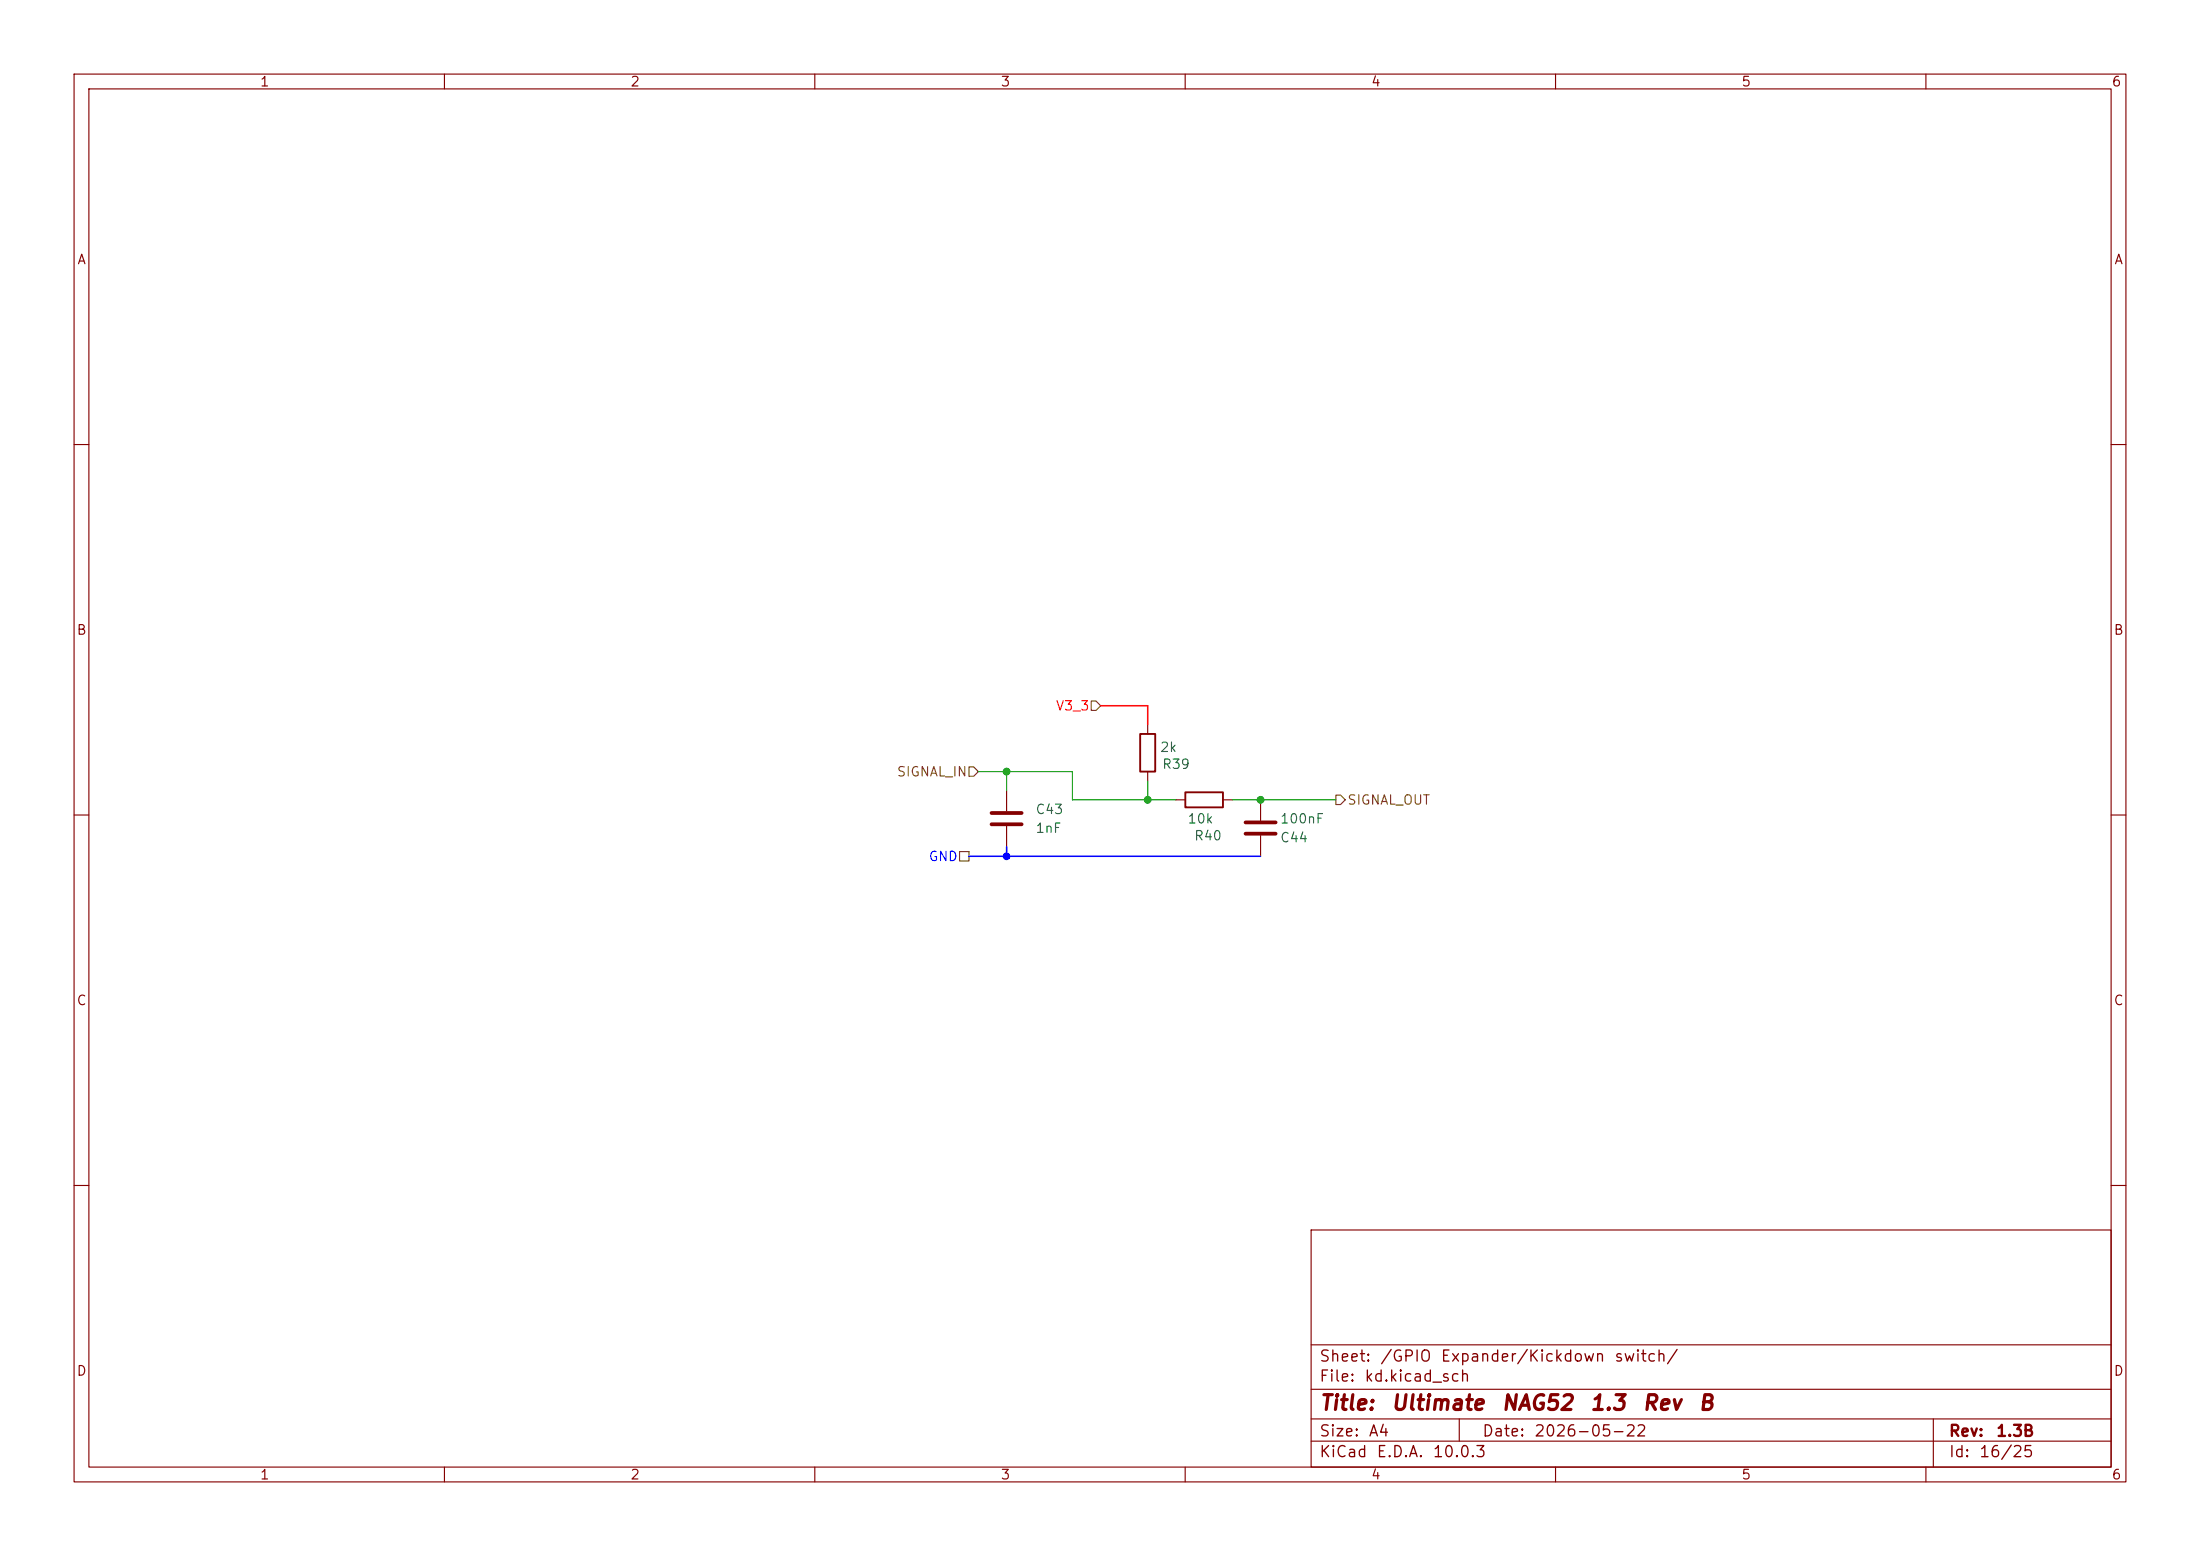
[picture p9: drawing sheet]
<svg xmlns="http://www.w3.org/2000/svg" width="297mm" height="210mm" viewBox="0 0 297 210" stroke-linecap="round" stroke-linejoin="round" font-family="sans-serif">
<g fill="none" stroke="#840000" stroke-width=".15">
<path d="M10 10h277v190h-277zM12 12h273v186h-273zM60 10v2M110 10v2M160 10v2M210 10v2M260 10v2M10 60h2M285 60h2M154.9 97.8v1.3M10 110h2M135.9 106.7v2.8"/>
<path d="M135.9 111.5v2.8M154.9 104.1v1.3M158.7 108h1.3M165.1 108h1.3M170.2 108v2.7M170.2 112.8v2.8M285 110h2M10 160h2M177 166h108v32h-108zM285 160h2M60 198v2M110 198v2"/>
<path d="M160 198v2M177 194.5h108M177 191.5h108M177 187.5h108M177 181.5h108M197 191.5v3M210 198v2M260 198v2M261 191.5v6.5"/>
</g>
<path d="M153.9 99.1h2.1v5h-2.1zM160 106.9h5.1v2.1h-5.1z" fill="none" stroke="#840000" stroke-width=".25"/>
<path d="M133.9 109.7h4M133.9 111.3h4M168.1 112.5h4.1M168.1 111h4.1" fill="none" stroke="#840000" stroke-width=".51"/>
<path d="M147.3 94.6h.7l.6 .7-.6 .6h-.7zM129.5 114.9h1.3v1.3h-1.3zM130.8 103.5h.6l.7 .6-.7 .7h-.6zM180.3 107.3h.7l.6 .7-.6 .6h-.7z" fill="none" stroke="#725600" stroke-width=".15"/>
<path d="M132.1 104.1h12.7v3.9h13.9M135.9 104.1v2.6M154.9 105.4v2.6M166.4 108h13.9" fill="none" stroke="#009600" stroke-width=".15"/>
<path d="M148.6 95.3h6.3v2.5" fill="none" stroke="#f00" stroke-width=".2"/>
<path d="M130.8 115.6h39.4M135.9 114.3v1.3" fill="none" stroke="#00f" stroke-width=".2"/>
<g fill="#009600" stroke="#009600" stroke-width=".14">
<circle cx="154.9" cy="108" r=".46"/>
<circle cx="135.9" cy="104.1" r=".46"/>
<circle cx="170.2" cy="108" r=".46"/>
</g>
<circle cx="135.9" cy="115.6" r=".46" fill="#00f" stroke="#00f" stroke-width=".14"/>
<g font-size="2" fill="#840000">
<text x="178" y="190.8">Title:</text>
<text x="187.7" y="190.8">Ultimate</text>
<text x="202.6" y="190.8">NAG52</text>
<text x="214.5" y="190.8">1.3</text>
<text x="221.6" y="190.8">Rev</text>
<text x="229.2" y="190.8">B</text>
</g>
<g font-size="1.5" fill="#840000">
<text x="178" y="184.2">Sheet:</text>
<text x="186.2" y="184.2">/GPIO</text>
<text x="194.4" y="184.2">Expander/Kickdown</text>
<text x="217.8" y="184.2">switch/</text>
<text x="178" y="186.9">File:</text>
<text x="184.1" y="186.9">kd.kicad_sch</text>
<text x="178" y="197.1">KiCad</text>
<text x="178" y="194.3">Size:</text>
<text x="184.7" y="194.3">A4</text>
<text x="185.7" y="197.1">E.D.A.</text>
<text x="193.3" y="197.1">10.0.3</text>
<text x="200" y="194.3">Date:</text>
<text x="207" y="194.3">2026-05-22</text>
<text x="263" y="194.3">Rev:</text>
<text x="263" y="197.1">Id:</text>
<text x="267.1" y="197.1">16/25</text>
<text x="269.4" y="194.3">1.3B</text>
</g>
<g font-size="1.3" fill="#840000">
<text x="35" y="12">1</text>
<text x="85" y="12">2</text>
<text x="135" y="12">3</text>
<text x="185" y="12">4</text>
<text x="235" y="12">5</text>
<text x="285" y="12">6</text>
<text x="10.3" y="36">A</text>
<text x="285.3" y="36">A</text>
<text x="10.3" y="86">B</text>
<text x="285.3" y="86">B</text>
<text x="10.3" y="136">C</text>
<text x="285.3" y="136">C</text>
<text x="10.3" y="186">D</text>
<text x="285.3" y="186">D</text>
<text x="35" y="200">1</text>
<text x="85" y="200">2</text>
<text x="135" y="200">3</text>
<text x="185" y="200">4</text>
<text x="235" y="200">5</text>
<text x="285" y="200">6</text>
</g>
<text font-size="1.3" fill="#f00" x="142.5" y="96.2">V3_3</text>
<g font-size="1.3" fill="#006464">
<text x="156.5" y="101.8">2k</text>
<text x="156.8" y="104.1">R39</text>
<text x="139.7" y="112.7">1nF</text>
<text x="139.7" y="110.2">C43</text>
<text x="160.2" y="111.5">10k</text>
<text x="161.1" y="113.7">R40</text>
<text x="172.7" y="111.5">100nF</text>
<text x="172.7" y="114">C44</text>
</g>
<g font-size="1.3" fill="#725600">
<text x="121" y="105.1">SIGNAL_IN</text>
<text x="181.8" y="108.9">SIGNAL_OUT</text>
</g>
<text font-size="1.3" fill="#00f" x="125.3" y="116.5">GND</text>
</svg>
